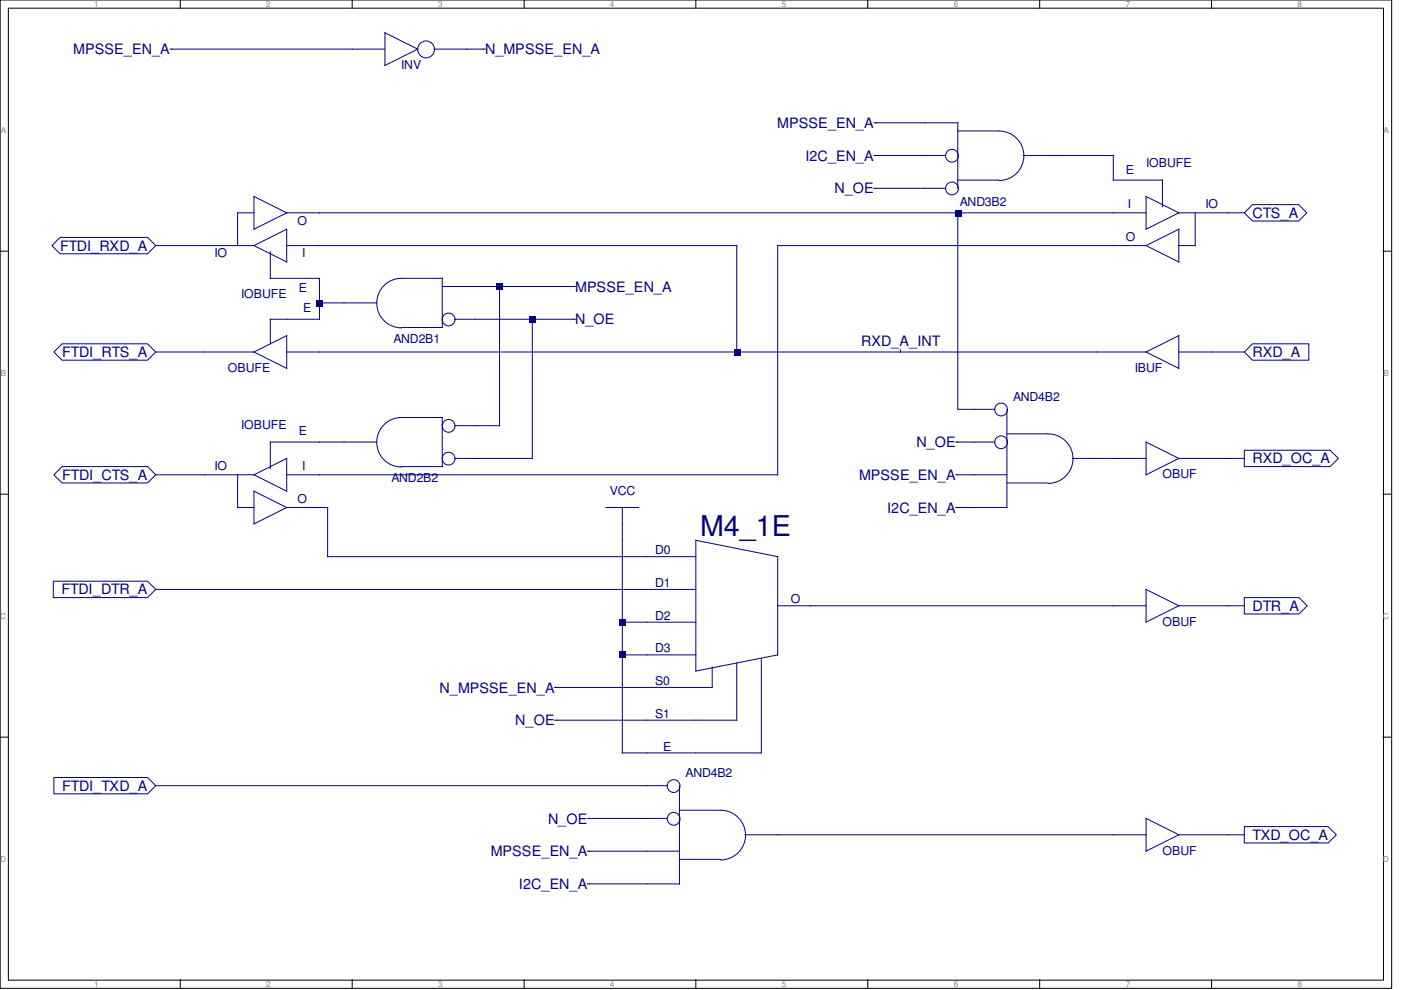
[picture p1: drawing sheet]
<svg xmlns="http://www.w3.org/2000/svg" width="297mm" height="210mm" viewBox="0 0 297 210" stroke-linecap="round" stroke-linejoin="round" font-family="sans-serif">
<g fill="none" stroke="#000" stroke-width=".21">
<path d="M0 0h295.1v209.5h-295.1zM1.8 1.7h291.5v206.1h-291.5zM36.1 10.4h.4M38.2 0v1.7M74.7 0v1.7M102.4 10.4h.5M111.1 0v1.7M147.5 0v1.7M184 0v1.7M220.4 0v1.7M256.9 0v1.7M0 53.3h1.8"/>
<path d="M293.2 53.3h1.7M0 104.8h1.8M293.2 104.8h1.7M0 156.3h1.8M293.2 156.3h1.7M38.2 207.7v1.7M74.7 207.7v1.7M111.1 207.7v1.7M147.5 207.7v1.7M184 207.7v1.7M220.4 207.7v1.7M256.9 207.7v1.7"/>
</g>
<g fill="none" stroke="#000080" stroke-width=".21">
<path d="M36.5 10.4h45.1M81.6 6.9l7 3.5-7 3.5zM92 10.4h10.4M67.7 52.1h88.5v22.5M67.7 74.6h164.9M67.7 93.7h-10.4v5.7M33 100.7h20.8M50.4 100.7v6.9h3.4M53.8 100.7l7-3.5v6.9zM53.8 104.1l7 3.5-7 3.5zM60.8 100.7h6.9M60.8 107.6h6.9"/>
<path d="M33 125h104.2"/>
<circle cx="90.3" cy="10.5" r="1.79"/>
</g>
<path d="M155.6 74h1.4v1.4h-1.4z" fill-rule="evenodd" fill="#000080"/>
<path d="M190.9 74.2v.4" fill="none" stroke="#000" stroke-width=".21"/>
<g fill="none" stroke="#000080" stroke-width=".21">
<path d="M223.9 33h12.1v5.2M11 52.1l1.7-1.8h18.6l1.7 1.8-1.7 1.7h-18.6zM33 52.1h20.8M53.8 45.1h-3.4v7M53.8 52.1l7-3.5v6.9zM53.8 41.7l7 3.4-7 3.5zM57.3 53.4v5.6h10.4M60.8 52.1h6.9M60.8 45.1h175.2M85.1 59h8.7v10.4h-8.7M85.1 59a5.2 5.2 0 0 0-5.2 5.3 5.2 5.2 0 0 0 5.2 5.2M203.1 45.1v41.7h3.4"/>
<path d="M236 52.1h-71.1v48.6h-97.2M260.3 45.1h3.5M72.9 64.2h7M93.8 60.7h6.9M96.3 67.7h4.4"/>
<circle cx="95.1" cy="67.7" r="1.36"/>
</g>
<path d="M202.4 44.4h1.4v1.5h-1.4z" fill-rule="evenodd" fill="#000080"/>
<path d="M67.7 59v8.7M67.7 64.2h5.2" fill="none" stroke="#000080" stroke-width=".21"/>
<path d="M67.1 63.5h1.4v1.5h-1.4z" fill-rule="evenodd" fill="#000080"/>
<path d="M100.7 67.7h20.8M112.9 67.7v29.5h-12.2" fill="none" stroke="#000080" stroke-width=".21"/>
<path d="M112.2 67h1.4v1.5h-1.4z" fill-rule="evenodd" fill="#000080"/>
<path d="M121.5 67.7h.5" fill="none" stroke="#000" stroke-width=".21"/>
<path d="M100.7 60.7h20.8M105.9 60.7v29.6h-5.2" fill="none" stroke="#000080" stroke-width=".21"/>
<path d="M105.2 60.1h1.5v1.4h-1.5z" fill-rule="evenodd" fill="#000080"/>
<path d="M121.5 60.7h.5M202.6 93.7h.5M202.6 100.7h.5M202.6 107.6h.5M117.6 145.8h.5M117.6 152.7h.5M124.5 173.5h.5M124.5 180.5h.5M124.5 187.4h.5" fill="none" stroke="#000" stroke-width=".21"/>
<g fill="none" stroke="#000080" stroke-width=".21">
<path d="M265.6 43.4h9.7l1.8 1.7-1.8 1.8h-9.7l-1.8-1.8zM13.2 72.9h18.1l1.7 1.7-1.7 1.8h-18.1l-1.8-1.8zM33 74.6h20.8M53.8 74.6l7-3.4v6.9zM60.8 74.6h6.9M67.7 67.7h-10.4v5.2M256.9 74.6h6.9M265.6 72.9h11.9v3.5h-11.9l-1.8-1.8zM13.2 98.9h18.1l1.7 1.8-1.7 1.7h-18.1l-1.8-1.7zM203.1 93.7h7.8M206.5 86.8h4.4M213.5 86.8v20.8h-10.4"/>
<path d="M213.5 92h8.7M222.2 92a5.2 5.2 0 0 1 5.3 5.2 5.2 5.2 0 0 1-5.3 5.3M227.4 97.2h15.6M243 93.7l6.9 3.5-6.9 3.5zM249.9 97.2h13.9M263.8 95.5h18.2l1.8 1.7-1.8 1.7h-18.2zM67.7 107.6h1.8v10.4h78M131.9 114.6v45h29.5v-19.9M147.5 114.6l17.4 3.4v20.9l-17.4 3.4zM203.1 100.7h10.4M213.5 102.4h8.7M11.3 123.2h20l1.7 1.8-1.7 1.7h-20z"/>
<path d="M131.9 131.9h15.6M131.9 138.9h15.6M137.2 125h10.3M164.9 128.4h6.9M151 141.4v4.4h-32.9M156.2 140.5v12.2h-38.1M11.4 164.8h19.9l1.7 1.8-1.7 1.7h-19.9zM33 166.6h108.5M125 173.5h16.5M144.1 166.6v20.8h-19.1M144.1 171.8h8.6M152.8 171.8a5.3 5.3 0 0 1 5.3 5.3 5.3 5.3 0 0 1-5.3 5.2"/>
<path d="M157.9 177h78.1M260.3 177h3.5M263.8 175.3h17.8l1.7 1.7-1.7 1.7h-17.8zM125 180.5h19.1M144.1 182.2h8.6"/>
<circle cx="212.3" cy="86.8" r="1.36"/>
<circle cx="212.3" cy="93.8" r="1.36"/>
<circle cx="142.8" cy="173.6" r="1.36"/>
<circle cx="142.8" cy="166.7" r="1.36"/>
</g>
<g fill="#000080">
<path d="M131.3 131.2h1.4v1.4h-1.4z" fill-rule="evenodd"/>
<path d="M131.3 138.2h1.4v1.4h-1.4z" fill-rule="evenodd"/>
</g>
<g fill="none" stroke="#000080" stroke-width=".21">
<path d="M185.7 39.9h14.8M185.7 33h14.8M185.7 26h17.4v13.9M203.1 38.2h8.6M203.1 27.8h8.6M211.8 27.8a5.2 5.2 0 0 1 5.3 5.2 5.2 5.2 0 0 1-5.3 5.3M217 33h6.9M236 38.2h10.5v5.6M236 45.1h7M236 52.1h7M243 41.7l6.9 3.4-6.9 3.5zM243 52.1l6.9-3.5v6.9z"/>
<path d="M249.9 45.1h10.4M253.4 45.1v7h-3.5M232.6 74.6h10.4M243 74.6l6.9-3.4v6.9zM249.9 74.6h7M67.7 93.7h12.2M85.1 88.5h8.7v10.4h-8.7M85.1 88.5a5.2 5.2 0 0 0-5.2 5.3 5.2 5.2 0 0 0 5.2 5.2M96.3 97.2h4.4M96.3 90.3h4.4M128.5 107.6h6.9M131.9 107.6v7"/>
<path d="M171.8 128.4h71.2M243 125l6.9 3.4-6.9 3.5zM249.9 128.4h13.9M263.8 126.7h11.6l1.8 1.7-1.8 1.8h-11.6zM236 177h7M243 173.5l6.9 3.5-6.9 3.5zM249.9 177h10.4"/>
<circle cx="201.8" cy="40" r="1.36"/>
<circle cx="201.8" cy="33" r="1.36"/>
<circle cx="95.1" cy="97.2" r="1.36"/>
<circle cx="95.1" cy="90.3" r="1.36"/>
</g>
<path d="M185.3 26h.4M185.3 33h.4M185.3 39.9h.4" fill="none" stroke="#000" stroke-width=".21"/>
<text font-size="6.1" fill="#000080" x="148.4" y="113.6">M4_1E</text>
<g font-size="3" fill="#000080">
<text x="15.5" y="11.5">MPSSE_EN_A</text>
<text x="102.9" y="11.5">N_MPSSE_EN_A</text>
<text x="164.8" y="27.1">MPSSE_EN_A</text>
<text x="170.8" y="34.1">I2C_EN_A</text>
<text x="177" y="41">N_OE</text>
<text x="265.6" y="46.2">CTS_A</text>
<text x="12.7" y="53.1">FTDI_RXD_A</text>
<text x="122" y="61.8">MPSSE_EN_A</text>
<text x="122" y="68.7">N_OE</text>
<text x="13.2" y="75.7">FTDI_RTS_A</text>
<text x="182.6" y="73.4">RXD_A_INT</text>
<text x="265.6" y="75.7">RXD_A</text>
<text x="194.3" y="94.8">N_OE</text>
<text x="13.2" y="101.7">FTDI_CTS_A</text>
<text x="182.2" y="101.7">MPSSE_EN_A</text>
<text x="265.6" y="98.3">RXD_OC_A</text>
<text x="188.1" y="108.7">I2C_EN_A</text>
<text x="13" y="126">FTDI_DTR_A</text>
<text x="265.6" y="129.5">DTR_A</text>
<text x="93.2" y="146.9">N_MPSSE_EN_A</text>
<text x="109.3" y="153.8">N_OE</text>
<text x="13.2" y="167.7">FTDI_TXD_A</text>
<text x="116.2" y="174.6">N_OE</text>
<text x="265.6" y="178.1">TXD_OC_A</text>
<text x="104.1" y="181.6">MPSSE_EN_A</text>
<text x="110" y="188.5">I2C_EN_A</text>
</g>
<g font-size="2.6" fill="#000080">
<text x="85.1" y="14.6">INV</text>
<text x="243" y="35.5">IOBUFE</text>
<text x="238.7" y="36.8">E</text>
<text x="63.1" y="47.6">O</text>
<text x="203.5" y="43.7">AND3B2</text>
<text x="239.1" y="44.2">I</text>
<text x="255.6" y="44.2">IO</text>
<text x="238.7" y="51.1">O</text>
<text x="45.5" y="54.6">IO</text>
<text x="64" y="54.6">I</text>
<text x="51.1" y="63.2">IOBUFE</text>
<text x="63.4" y="61.9">E</text>
<text x="64.3" y="66.3">E</text>
<text x="83.4" y="72.8">AND2B1</text>
<text x="48.3" y="78.9">OBUFE</text>
<text x="240.6" y="78.9">IBUF</text>
<text x="214.8" y="84.9">AND4B2</text>
<text x="51.1" y="91">IOBUFE</text>
<text x="63.4" y="92.3">E</text>
<text x="45.5" y="99.7">IO</text>
<text x="64" y="99.7">I</text>
<text x="246.5" y="101.4">OBUF</text>
<text x="63.1" y="106.6">O</text>
<text x="83" y="102.3">AND2B2</text>
<text x="129.3" y="104.9">VCC</text>
<text x="138.9" y="117.5">D0</text>
<text x="138.9" y="124.4">D1</text>
<text x="138.9" y="131.4">D2</text>
<text x="167.6" y="127.9">O</text>
<text x="246.5" y="132.7">OBUF</text>
<text x="138.9" y="138.3">D3</text>
<text x="138.9" y="145.2">S0</text>
<text x="138.9" y="152.2">S1</text>
<text x="140.6" y="159.1">E</text>
<text x="145.4" y="164.8">AND4B2</text>
<text x="246.5" y="181.2">OBUF</text>
</g>
<g font-size="1.7" fill="#808080">
<text x="20" y="1.5">1</text>
<text x="56.4" y="1.5">2</text>
<text x="92.9" y="1.5">3</text>
<text x="129.3" y="1.5">4</text>
<text x="165.8" y="1.5">5</text>
<text x="202.2" y="1.5">6</text>
<text x="238.7" y="1.5">7</text>
<text x="275.1" y="1.5">8</text>
<text x=".2" y="28.2">A</text>
<text x="293.3" y="28.2">A</text>
<text x=".2" y="79.7">B</text>
<text x="293.3" y="79.7">B</text>
<text x="0" y="131.2">C</text>
<text x="293.2" y="131.2">C</text>
<text x="0" y="182.8">D</text>
<text x="293.2" y="182.8">D</text>
<text x="20" y="209.2">1</text>
<text x="56.4" y="209.2">2</text>
<text x="92.9" y="209.2">3</text>
<text x="129.3" y="209.2">4</text>
<text x="165.8" y="209.2">5</text>
<text x="202.2" y="209.2">6</text>
<text x="238.7" y="209.2">7</text>
<text x="275.1" y="209.2">8</text>
</g>
</svg>
